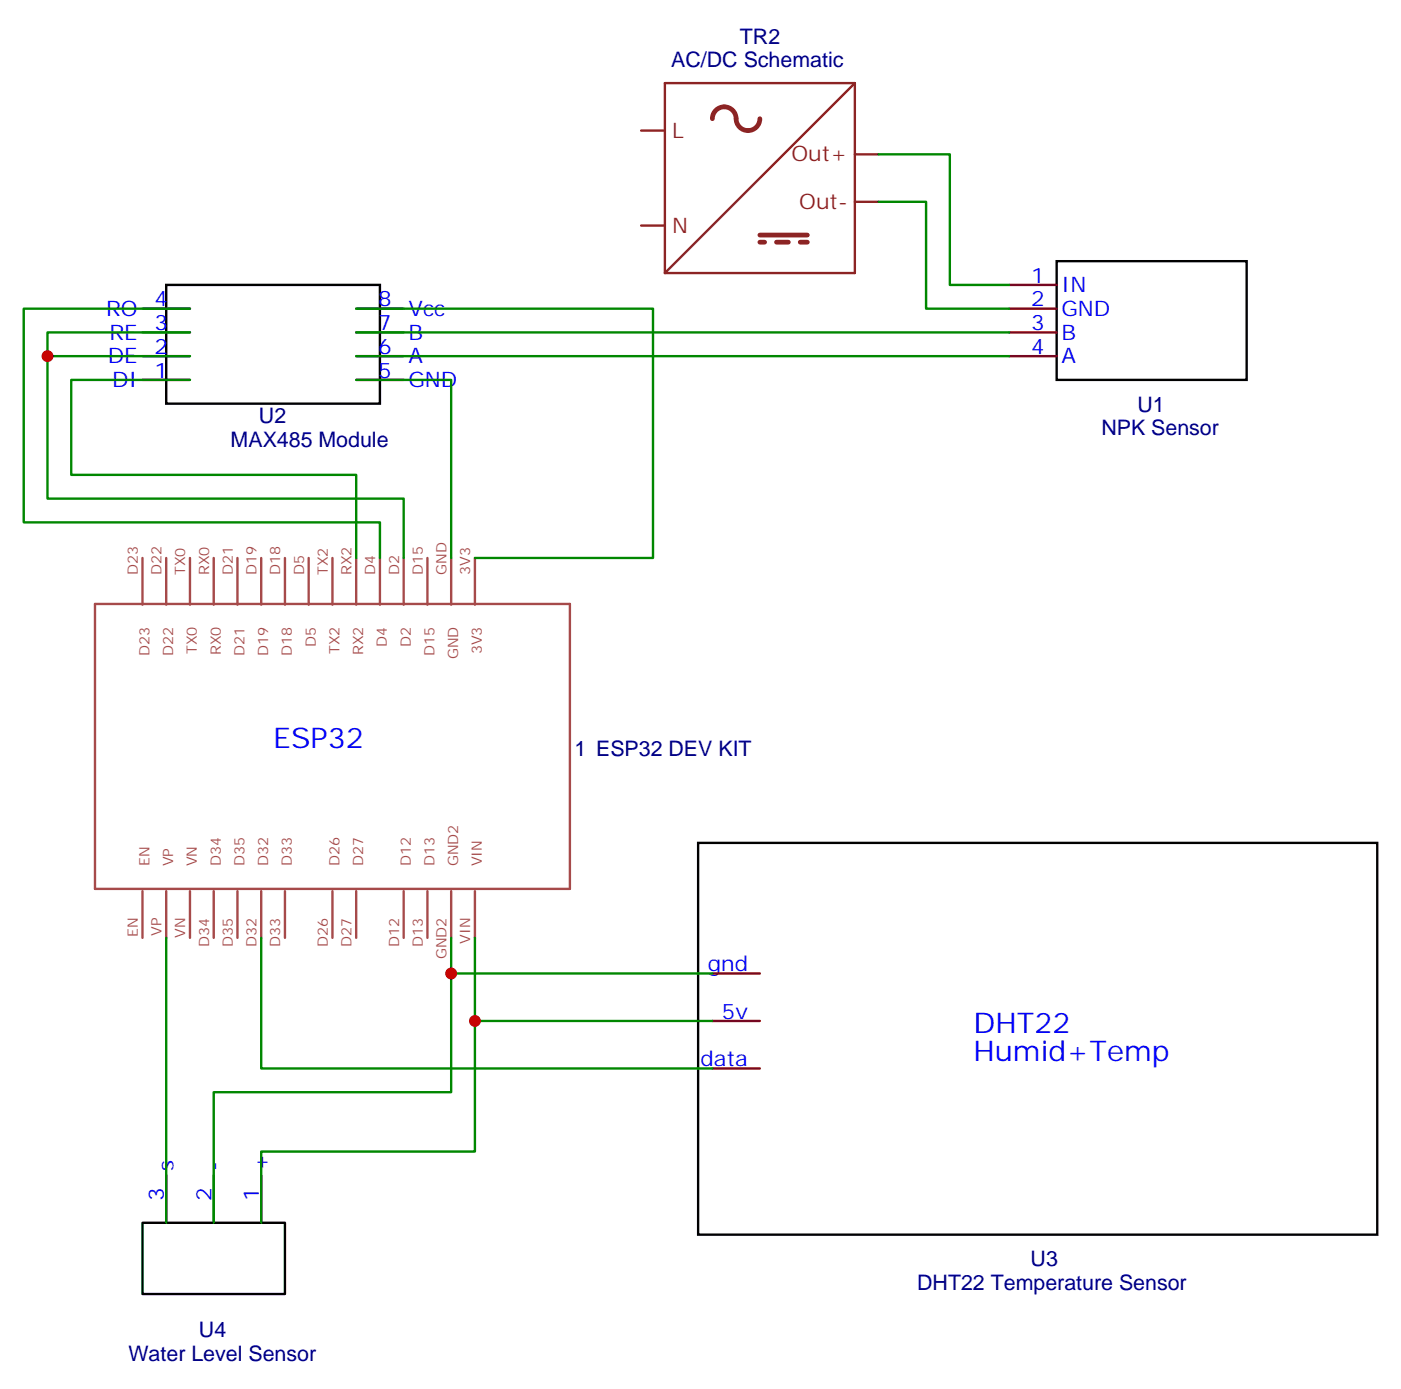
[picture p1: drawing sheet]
<svg xmlns="http://www.w3.org/2000/svg" width="208mm" height="206mm" viewBox="0 0 208 206" stroke-linecap="round" stroke-linejoin="round" font-family="sans-serif">
<g fill="none" stroke="#a64a4a" stroke-width=".35">
<path d="M14.1 89.7h70.6v42.4h-70.6zM21.2 82.9v6.9M24.7 82.9v6.9M28.2 82.9v6.9M31.7 82.9v6.9M35.3 82.9v6.9M38.8 82.9v6.9M42.3 82.9v6.9M45.9 82.9v6.9M49.4 82.9v6.9M52.9 82.9v6.9M56.4 82.9v6.9"/>
<path d="M60 82.9v6.9M63.5 82.9v6.9M67 82.9v6.9M70.6 82.9v6.9M21.2 132.4v6.9M24.7 132.4v6.9M28.2 132.4v6.9M31.7 132.4v6.9M35.3 132.4v6.9M38.8 132.4v6.9M42.3 132.4v6.9M49.4 132.4v6.9"/>
<path d="M52.9 132.4v6.9M60 132.4v6.9M63.5 132.4v6.9M67 132.4v6.9M70.6 132.4v6.9"/>
</g>
<g fill="none" stroke="#870000" stroke-width=".35">
<path d="M21.2 45.9h7M21.2 49.4h7M21.2 52.9h7M21.2 56.4h7M52.9 45.9h7.1M52.9 49.4h7.1M52.9 52.9h7.1M52.9 56.4h7.1M149.9 42.3h7.1M149.9 45.9h7.1M149.9 49.4h7.1M149.9 52.9h7.1"/>
<path d="M105.8 158.7h7.1M105.8 151.7h7.1M105.8 144.6h7.1M24.7 174.6v7.1M31.7 174.6v7.1M38.8 174.6v7.1"/>
</g>
<path d="M157 38.8h28.2v17.6h-28.2zM24.7 42.3h31.7v17.7h-31.7zM103.7 125.2h100.9v58.2h-100.9zM21.2 181.7h21.1v10.6h-21.1z" fill="none" stroke="#000" stroke-width=".35"/>
<path d="M95.2 19.4h3.6M127 12.3h-28.2v28.3M127 12.3v28.3h-28.2M127 12.3l-28.2 28.3M95.2 33.5h3.6M127 22.9h3.5M127 30h3.5" fill="none" stroke="#8c2424" stroke-width=".35"/>
<path d="M105.8 17.6a1.76 1.76 0 0 1 1.8-1.7 1.76 1.76 0 0 1 1.8 1.7 1.76 1.76 0 0 0 1.7 1.8 1.76 1.76 0 0 0 1.8-1.8M112.9 34.9h7M112.9 36h.7M115.4 36h1.7M118.9 36h1" fill="none" stroke="#8c2424" stroke-width=".71"/>
<g fill="none" stroke="#008700" stroke-width=".35">
<path d="M130.5 30h7.1v15.9h12.3M130.5 22.9h10.6v19.4h8.8M7.1 52.9h21.1M28.2 45.9h-24.7v31.7h52.9v5.3M28.2 49.4h-21.1v24.7h52.9v8.8M28.2 56.4h-17.6v14.2h42.3v12.3M52.9 45.9h44.1v37h-26.4M52.9 56.4h14.1v26.5M52.9 52.9h97M52.9 49.4h97M24.7 139.3v42.4M38.8 139.3v19.4h67"/>
<path d="M67 139.3v23h-35.3v19.4M70.6 139.3v31.8h-31.8v10.6M67 144.6h38.8M70.6 151.7h35.2"/>
</g>
<g fill="#c00">
<circle cx="7.1" cy="52.9" r=".88"/>
<circle cx="67" cy="144.6" r=".88"/>
<circle cx="70.6" cy="151.7" r=".88"/>
</g>
<g font-size="4.2" fill="#00f">
<text x="40.6" y="111.1">ESP32</text>
<text x="144.6" y="153.5">DHT22</text>
<text x="144.6" y="157.7">Humid+Temp</text>
</g>
<g font-size="3.2" fill="#000080">
<text x="99.7" y="10">AC/DC Schematic</text>
<text x="109.9" y="6.5">TR2</text>
<text x="38.5" y="62.9">U2</text>
<text x="163.6" y="64.7">NPK Sensor</text>
<text x="169" y="61.1">U1</text>
<text x="34.3" y="66.4">MAX485 Module</text>
<text x="85.4" y="112.3">1 ESP32 DEV KIT</text>
<text x="136.3" y="191.7">DHT22 Temperature Sensor</text>
<text x="153.1" y="188.1">U3</text>
<text x="19.1" y="202.3">Water Level Sensor</text>
<text x="29.6" y="198.7">U4</text>
</g>
<g font-size="3.2" fill="#8d2323">
<text x="99.8" y="20.5">L</text>
<text x="117.6" y="24">Out+</text>
<text x="99.8" y="34.6">N</text>
<text x="118.7" y="31">Out-</text>
</g>
<g font-size="3.2" fill="#00f">
<text x="153.2" y="42">1</text>
<text x="15.8" y="46.9">RO</text>
<text x="22.9" y="45.5">4</text>
<text x="56.2" y="45.5">8</text>
<text x="60.7" y="46.9">Vcc</text>
<text x="153.2" y="45.5">2</text>
<text x="157.7" y="43.4">IN</text>
<text x="157.7" y="46.9">GND</text>
<text x="16" y="54">DE</text>
<text x="16.2" y="50.4">RE</text>
<text x="22.9" y="52.6">2</text>
<text x="22.9" y="49">3</text>
<text x="56.2" y="52.6">6</text>
<text x="56.2" y="49">7</text>
<text x="60.7" y="54">A</text>
<text x="60.7" y="50.4">B</text>
<text x="153.2" y="49">3</text>
<text x="153.2" y="52.6">4</text>
<text x="157.7" y="50.4">B</text>
<text x="157.7" y="54">A</text>
<text x="16.7" y="57.5">DI</text>
<text x="22.9" y="56.1">1</text>
<text x="56.2" y="56.1">5</text>
<text x="60.7" y="57.5">GND</text>
<text x="105.2" y="144.3">gnd</text>
<text x="107.2" y="151.3">5v</text>
<text x="104.1" y="158.4">data</text>
<text x="25.8" y="173.9" transform="rotate(-90 25.8 173.9)">s</text>
<text x="32.8" y="173.9" transform="rotate(-90 32.8 173.9)">-</text>
<text x="39.9" y="173.9" transform="rotate(-90 39.9 173.9)">+</text>
<text x="24.3" y="178.4" transform="rotate(-90 24.3 178.4)">3</text>
<text x="31.4" y="178.4" transform="rotate(-90 31.4 178.4)">2</text>
<text x="38.5" y="178.4" transform="rotate(-90 38.5 178.4)">1</text>
</g>
<g font-size="2.1" fill="#a54b4b">
<text x="20.5" y="85.5" transform="rotate(-90 20.5 85.5)">D23</text>
<text x="24" y="85.5" transform="rotate(-90 24 85.5)">D22</text>
<text x="27.5" y="85.5" transform="rotate(-90 27.5 85.5)">TX0</text>
<text x="31.1" y="85.5" transform="rotate(-90 31.1 85.5)">RX0</text>
<text x="34.6" y="85.5" transform="rotate(-90 34.6 85.5)">D21</text>
<text x="38.1" y="85.5" transform="rotate(-90 38.1 85.5)">D19</text>
<text x="41.6" y="85.5" transform="rotate(-90 41.6 85.5)">D18</text>
<text x="45.2" y="85.5" transform="rotate(-90 45.2 85.5)">D5</text>
<text x="48.7" y="85.5" transform="rotate(-90 48.7 85.5)">TX2</text>
<text x="52.2" y="85.5" transform="rotate(-90 52.2 85.5)">RX2</text>
<text x="55.7" y="85.5" transform="rotate(-90 55.7 85.5)">D4</text>
<text x="59.3" y="85.5" transform="rotate(-90 59.3 85.5)">D2</text>
<text x="62.8" y="85.5" transform="rotate(-90 62.8 85.5)">D15</text>
<text x="66.3" y="85.5" transform="rotate(-90 66.3 85.5)">GND</text>
<text x="69.9" y="85.5" transform="rotate(-90 69.9 85.5)">3V3</text>
<text x="22.2" y="97.4" transform="rotate(-90 22.2 97.4)">D23</text>
<text x="25.7" y="97.4" transform="rotate(-90 25.7 97.4)">D22</text>
<text x="29.3" y="97.2" transform="rotate(-90 29.3 97.2)">TX0</text>
<text x="32.8" y="97.4" transform="rotate(-90 32.8 97.4)">RX0</text>
<text x="36.3" y="97.4" transform="rotate(-90 36.3 97.4)">D21</text>
<text x="39.8" y="97.4" transform="rotate(-90 39.8 97.4)">D19</text>
<text x="43.4" y="97.4" transform="rotate(-90 43.4 97.4)">D18</text>
<text x="46.9" y="96.1" transform="rotate(-90 46.9 96.1)">D5</text>
<text x="50.4" y="97.2" transform="rotate(-90 50.4 97.2)">TX2</text>
<text x="54" y="97.4" transform="rotate(-90 54 97.4)">RX2</text>
<text x="57.5" y="96.1" transform="rotate(-90 57.5 96.1)">D4</text>
<text x="61" y="96.1" transform="rotate(-90 61 96.1)">D2</text>
<text x="64.5" y="97.4" transform="rotate(-90 64.5 97.4)">D15</text>
<text x="68.1" y="98" transform="rotate(-90 68.1 98)">GND</text>
<text x="71.6" y="97.2" transform="rotate(-90 71.6 97.2)">3V3</text>
<text x="22.2" y="128.7" transform="rotate(-90 22.2 128.7)">EN</text>
<text x="25.7" y="128.7" transform="rotate(-90 25.7 128.7)">VP</text>
<text x="29.3" y="128.7" transform="rotate(-90 29.3 128.7)">VN</text>
<text x="32.8" y="128.7" transform="rotate(-90 32.8 128.7)">D34</text>
<text x="36.3" y="128.7" transform="rotate(-90 36.3 128.7)">D35</text>
<text x="39.8" y="128.7" transform="rotate(-90 39.8 128.7)">D32</text>
<text x="43.4" y="128.7" transform="rotate(-90 43.4 128.7)">D33</text>
<text x="50.4" y="128.7" transform="rotate(-90 50.4 128.7)">D26</text>
<text x="54" y="128.7" transform="rotate(-90 54 128.7)">D27</text>
<text x="61" y="128.7" transform="rotate(-90 61 128.7)">D12</text>
<text x="64.5" y="128.7" transform="rotate(-90 64.5 128.7)">D13</text>
<text x="68.1" y="128.7" transform="rotate(-90 68.1 128.7)">GND2</text>
<text x="71.6" y="128.7" transform="rotate(-90 71.6 128.7)">VIN</text>
<text x="20.5" y="139.3" transform="rotate(-90 20.5 139.3)">EN</text>
<text x="24" y="139.1" transform="rotate(-90 24 139.1)">VP</text>
<text x="27.5" y="139.4" transform="rotate(-90 27.5 139.4)">VN</text>
<text x="31.1" y="140.7" transform="rotate(-90 31.1 140.7)">D34</text>
<text x="34.6" y="140.7" transform="rotate(-90 34.6 140.7)">D35</text>
<text x="38.1" y="140.7" transform="rotate(-90 38.1 140.7)">D32</text>
<text x="41.6" y="140.7" transform="rotate(-90 41.6 140.7)">D33</text>
<text x="48.7" y="140.7" transform="rotate(-90 48.7 140.7)">D26</text>
<text x="52.2" y="140.7" transform="rotate(-90 52.2 140.7)">D27</text>
<text x="59.3" y="140.7" transform="rotate(-90 59.3 140.7)">D12</text>
<text x="62.8" y="140.7" transform="rotate(-90 62.8 140.7)">D13</text>
<text x="66.3" y="142.5" transform="rotate(-90 66.3 142.5)">GND2</text>
<text x="69.9" y="140.3" transform="rotate(-90 69.9 140.3)">VIN</text>
</g>
</svg>
